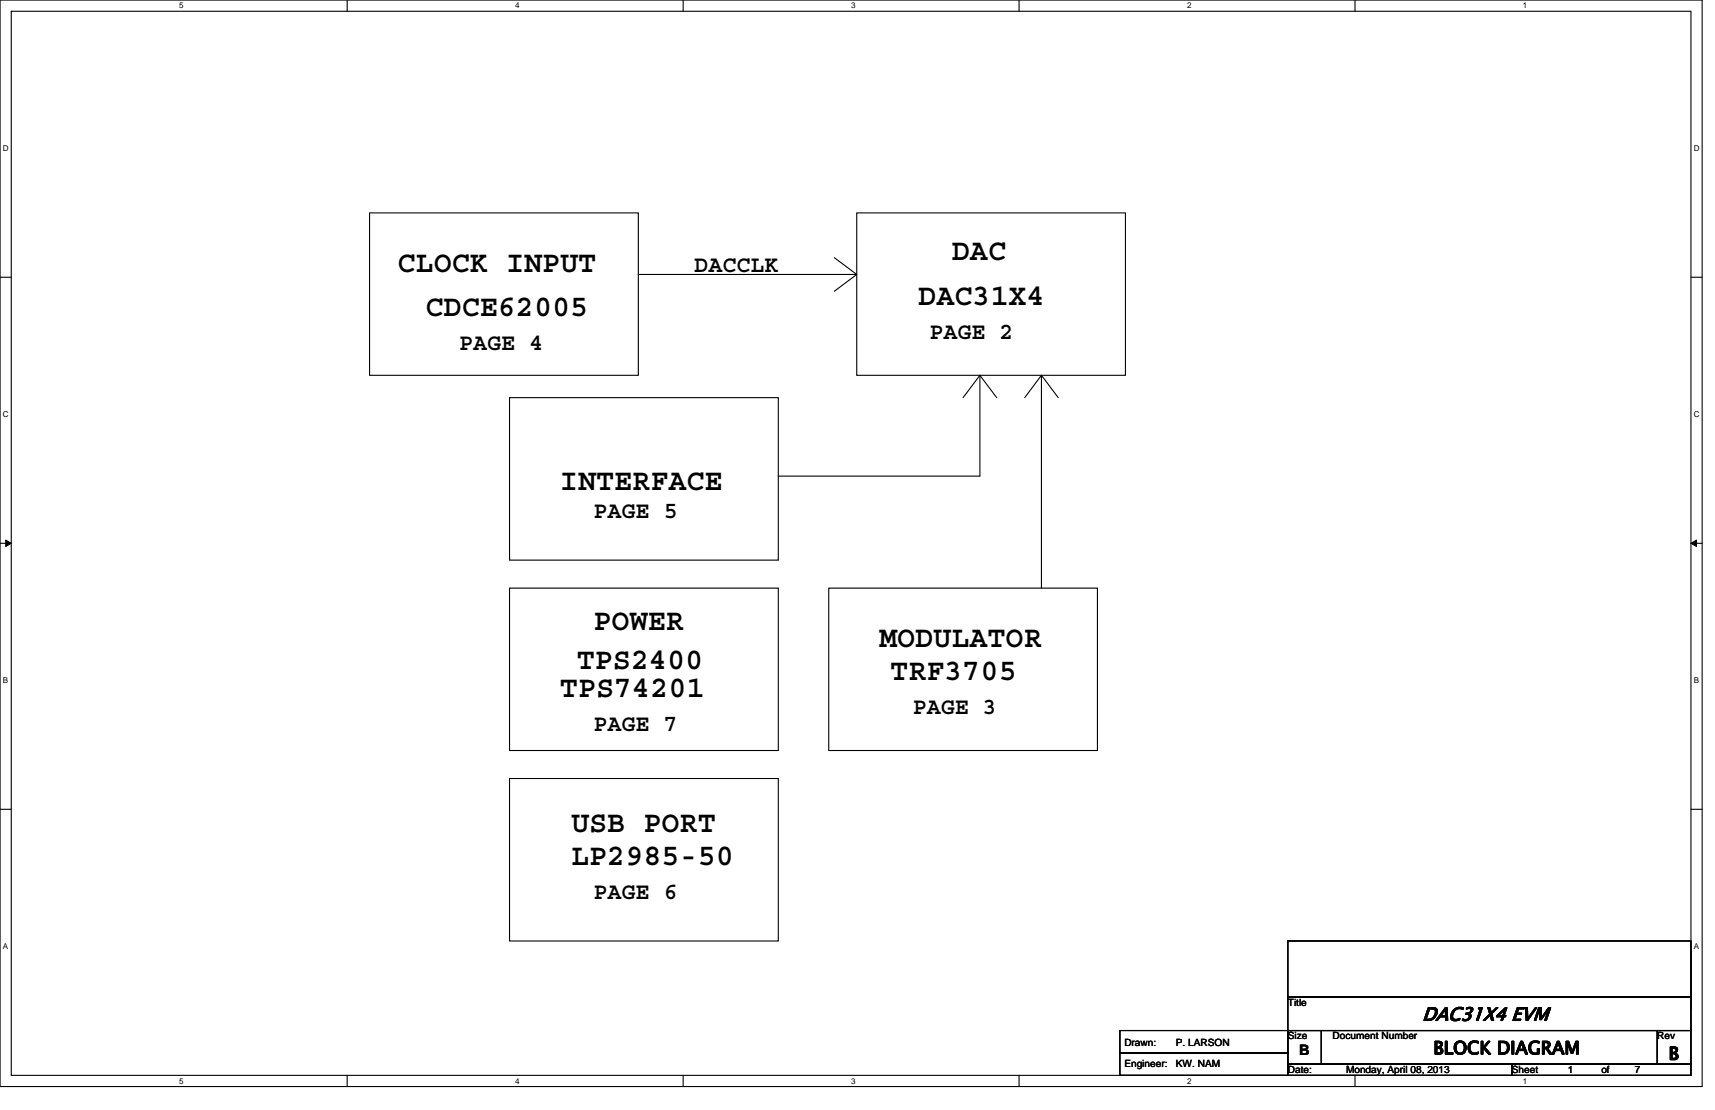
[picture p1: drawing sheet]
<svg xmlns="http://www.w3.org/2000/svg" width="432mm" height="279mm" viewBox="0 0 432 279" stroke-linecap="round" stroke-linejoin="round" font-family="sans-serif">
<path d="M0 0h428.6v273.5h-428.6zM2.8 2.8h422.9v267.9h-422.9z" fill="none" stroke="#000" stroke-width=".28"/>
<g fill="#fff">
<path d="M45.1 .3h1.1v2.3h-1.1z"/>
<path d="M45.1 271h1.1v2.2h-1.1z"/>
</g>
<path d="M87.4 0v2.8M87.4 270.7v2.8" fill="none" stroke="#000" stroke-width=".28"/>
<g fill="#fff">
<path d="M129.7 .3h1.1v2.3h-1.1z"/>
<path d="M129.7 271h1.1v2.2h-1.1z"/>
</g>
<path d="M172 0v2.8M172 270.7v2.8" fill="none" stroke="#000" stroke-width=".28"/>
<g fill="#fff">
<path d="M214.3 .3h1.1v2.3h-1.1z"/>
<path d="M214.3 271h1.1v2.2h-1.1z"/>
</g>
<path d="M256.6 0v2.8M256.6 270.7v2.8" fill="none" stroke="#000" stroke-width=".28"/>
<g fill="#fff">
<path d="M298.9 .3h1.1v2.3h-1.1z"/>
<path d="M298.9 271h1.1v2.2h-1.1z"/>
</g>
<path d="M341.2 0v2.8M341.2 270.7v2.8" fill="none" stroke="#000" stroke-width=".28"/>
<g fill="#fff">
<path d="M383.5 .3h1.1v2.3h-1.1z"/>
<path d="M383.5 271h1.1v2.2h-1.1z"/>
<path d="M.7 36.3h1.5v2.3h-1.5z"/>
<path d="M426.5 36.3h1.4v2.3h-1.4z"/>
<path d="M.7 103.3h1.5v2.2h-1.5z"/>
<path d="M426.5 103.3h1.4v2.2h-1.4z"/>
</g>
<path d="M0 69.8h2.8M425.7 69.8h2.9" fill="none" stroke="#000" stroke-width=".28"/>
<g fill="#fff">
<path d="M.7 170.2h1.4v2.3h-1.4z"/>
<path d="M426.5 170.2h1.3v2.3h-1.3z"/>
</g>
<path d="M0 136.8h2.8M425.7 136.8h2.9" fill="none" stroke="#000" stroke-width=".28"/>
<path d="M1.4 135.9l1.4 .9-1.4 .8zM425.7 136.8l1.4-.9v1.7z" fill="#000" stroke="#000" stroke-width=".25"/>
<g fill="#fff">
<path d="M.7 237.2h1.4v2.2h-1.4z"/>
<path d="M426.4 237.2h1.4v2.2h-1.4z"/>
</g>
<g fill="none" stroke="#000" stroke-width=".28">
<path d="M93 53.6h67.7v40.9h-67.7zM215.7 53.6h67.7v40.9h-67.7zM210.1 64.9l5.6 4.2h-55M215.7 69.1l-5.6 4.2M246.7 94.5l-4.2 5.6M246.7 94.5v25.3h-50.7M246.7 94.5l4.3 5.6M262.2 94.5v53.5M128.3 100.1h67.7v40.9h-67.7zM258 100.1l4.2-5.6 4.2 5.6M128.3 148h67.7v40.9h-67.7zM208.7 148h67.6v40.9h-67.6z"/>
<path d="M128.3 196h67.7v40.9h-67.7zM0 203.7h2.8M425.7 203.7h2.9M324.3 236.9h101.4v14.1h-101.4zM324.3 236.9h98.6M425.7 239.7v14.1M282 259.4h42.3v5.6h-42.3zM324.3 251h101.4v8.4h-101.4zM324.3 259.4h8.4v8.5h-8.4zM332.7 259.4h84.6v8.5h-84.6zM417.3 259.4h8.4v8.5h-8.4zM282 265h42.3v5.7h-42.3z"/>
<path d="M324.3 267.9h56.3v2.8h-56.3zM380.6 267.9h45.1v2.8h-45.1z"/>
</g>
<g font-size="7.6">
<text x="239.7" y="65.6">DAC</text>
<text x="100.1" y="68.4">CLOCK INPUT</text>
<text x="231.2" y="76.8">DAC31X4</text>
<text x="107.1" y="79.7">CDCE62005</text>
<text x="141" y="123.4">INTERFACE</text>
<text x="149.4" y="158.6">POWER</text>
<text x="221.3" y="162.8">MODULATOR</text>
<text x="145.2" y="168.5">TPS2400</text>
<text x="224.2" y="171.3">TRF3705</text>
<text x="141" y="175.5">TPS74201</text>
<text x="143.8" y="209.3">USB PORT</text>
<text x="143.8" y="217.8">LP2985-50</text>
</g>
<g font-size="5.9">
<text x="174.8" y="68.4">DACCLK</text>
<text x="115.6" y="88.1">PAGE 4</text>
<text x="234" y="85.3">PAGE 2</text>
<text x="149.4" y="130.4">PAGE 5</text>
<text x="229.8" y="179.7">PAGE 3</text>
<text x="149.4" y="184">PAGE 7</text>
<text x="149.4" y="226.3">PAGE 6</text>
</g>
<text font-size="4.8" x="358.1" y="256.9">DAC31X4 EVM</text>
<g font-size="4.5">
<text x="360.9" y="265.3">BLOCK DIAGRAM</text>
<text x="420.1" y="266.7">B</text>
</g>
<text font-size="3.7" x="327.1" y="265.6">B</text>
<g font-size="2.5">
<text x="324.3" y="253.2">Title</text>
<text x="283.1" y="263.3">Drawn:</text>
<text x="296.1" y="263.3">P. LARSON</text>
<text x="324.3" y="261.6">Size</text>
<text x="335.5" y="261.6">Document Number</text>
<text x="417.3" y="261.6">Rev</text>
<text x="283.1" y="268.7">Engineer:</text>
<text x="296.1" y="268.7">KW. NAM</text>
<text x="324.3" y="270.1">Date:</text>
<text x="338.9" y="270.1">Monday, April 08, 2013</text>
<text x="380.6" y="270.1">Sheet</text>
<text x="394.7" y="270.1">1</text>
<text x="403.2" y="270.1">of</text>
<text x="411.6" y="270.1">7</text>
</g>
<g font-size="2">
<text x="45.1" y="2.1">5</text>
<text x="129.7" y="2.1">4</text>
<text x="214.3" y="2.1">3</text>
<text x="298.9" y="2.1">2</text>
<text x="383.5" y="2.1">1</text>
<text x=".7" y="38.1">D</text>
<text x="426.5" y="38.1">D</text>
<text x=".7" y="105.1">C</text>
<text x="426.5" y="105.1">C</text>
<text x=".7" y="172">B</text>
<text x="426.5" y="172">B</text>
<text x=".7" y="239">A</text>
<text x="426.5" y="239">A</text>
<text x="45.1" y="272.8">5</text>
<text x="129.7" y="272.8">4</text>
<text x="214.3" y="272.8">3</text>
<text x="298.9" y="272.8">2</text>
<text x="383.5" y="272.8">1</text>
</g>
</svg>
